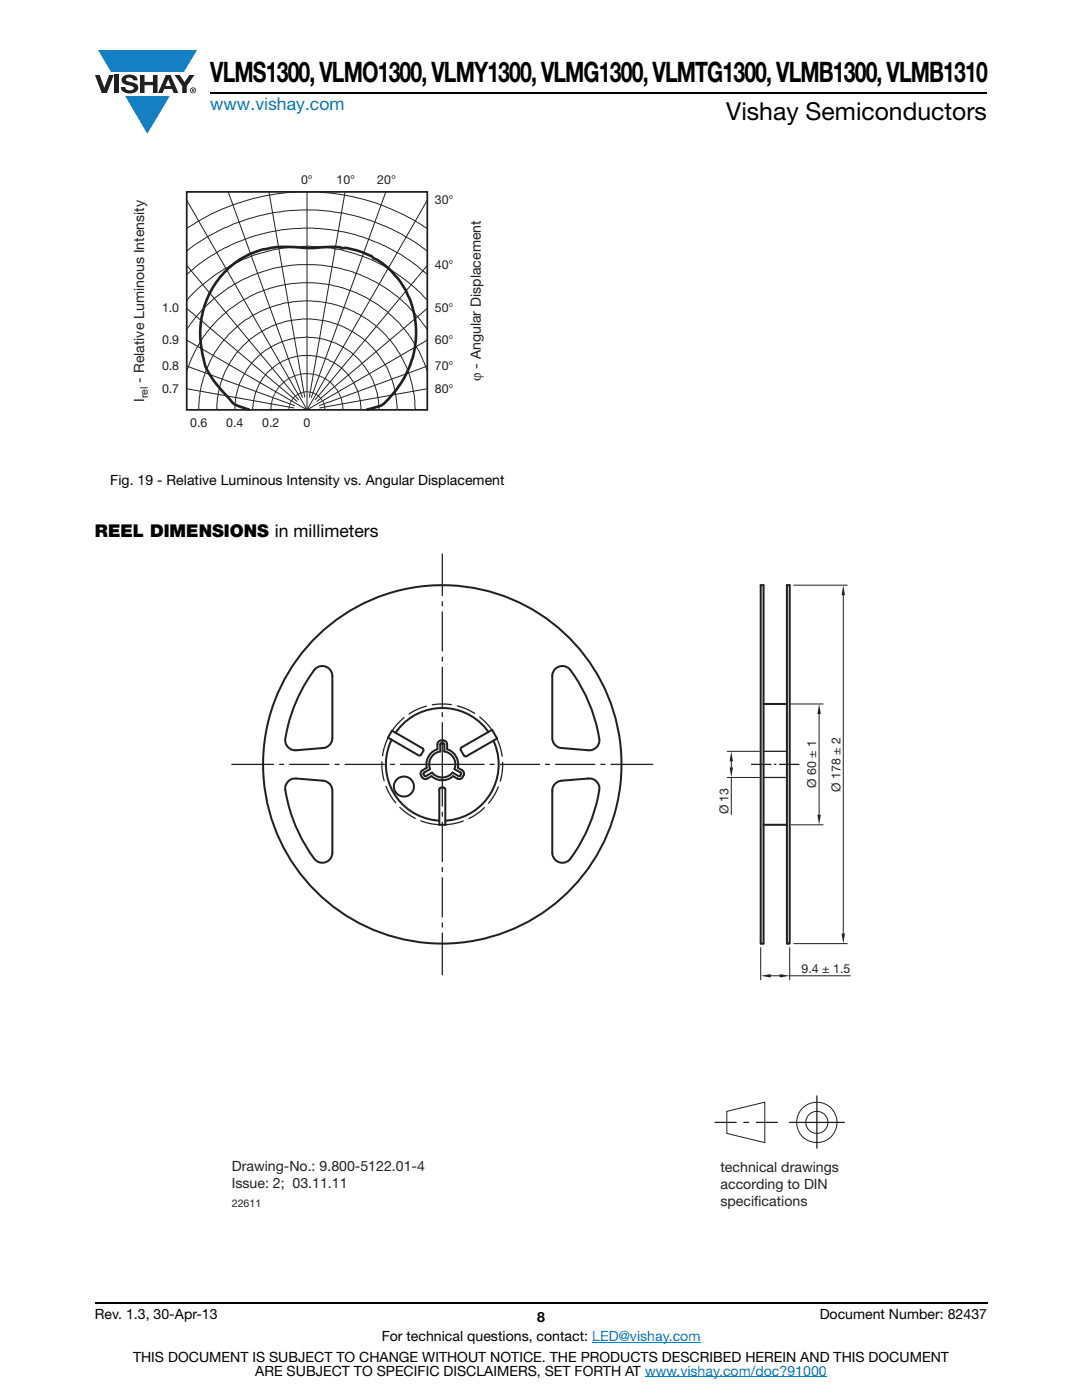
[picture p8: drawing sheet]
<svg xmlns="http://www.w3.org/2000/svg" width="216mm" height="279mm" viewBox="0 0 216 279" stroke-linecap="round" stroke-linejoin="round" font-family="sans-serif">
<g fill="#147fc3">
<path d="M19.6 10h19.7l-2.6 4.3h-1.1h-13.5z"/>
<path d="M25 19.2h8.9l-4.5 7.5z"/>
</g>
<g fill="#231f20">
<path d="M18.9 15h1l.9 2.5 1-2.5h.9l-1.4 3.6h-1z"/>
<path d="M22.9 15h.9v3.6h-.9z"/>
<path d="M24.6 15.3a2.1 2.1 0 0 1 2.8 .3l.1 .4h-.9a.79 .79 0 0 0-.7-.5 .79 .79 0 0 0-.8 .4l.3 .3 1 .2a1.08 1.08 0 0 1 1.2 1.1 1.08 1.08 0 0 1-1.1 1.1 1.73 1.73 0 0 1-2.4-1.2h.9a.96 .96 0 0 0 .8 .6 .96 .96 0 0 0 .9-.4 1.31 1.31 0 0 0-1.2-.6 1.03 1.03 0 0 1-1.1-.6 1.03 1.03 0 0 1 .2-1.1z"/>
<path d="M27.9 15h.9v1.3h1.7v-1.3h.9v3.6h-.9v-1.6h-1.7v1.6h-.9z"/>
<path d="M34.8 15h1.1l.9 1.4 1-1.4h1l-1.5 2.2v1.4h-.9v-1.4z"/>
<path d="M33.6 15.8l.5 1.4h-1.1zM33.1 15l-1.6 3.6h1l.3-.8h1.5l.3 .8h1l-1.6-3.6z"/>
<path d="M38.1 18a.46 .46 0 0 1 .9 0 .46 .46 0 0 1-.9 0zM37.9 18a.6 .6 0 0 0 1.2 0 .6 .6 0 0 0-1.2 0z"/>
<path d="M38.4 17.8h.2v.2h-.2zM38.3 17.7v.7h.1v-.3l.4 .3-.2-.3 .2-.2-.1-.2z"/>
</g>
<path d="M42 18.6h155M18.9 260h178.1" fill="none" stroke="#000" stroke-width=".36"/>
<path d="M118.2 267.9h21.5M128.7 274.8h36.3" fill="none" stroke="#007ec4" stroke-width=".2"/>
<path d="M26.4 34.7h70.2v51h-70.2z" fill="#fff"/>
<path d="M37.3 38.3h48v43.5h-48z" fill="none" stroke="#231f20" stroke-width=".35"/>
<g fill="none" stroke="#231f20" stroke-width=".2">
<path d="M37.3 40l24 41.8M45.5 38.3l14.9 41.1M53.7 38.3l7.1 41M61.3 38.3v43.5M68.9 38.3l-7.2 41M77 38.3l-14.9 41.1M85.3 40l-24 41.8M37.3 54.8a35.4 35.4 0 0 1 9.7-6.3 35.5 35.5 0 0 1 17.3-2.8 35.6 35.6 0 0 1 21 9.1M37.3 45.6a43.6 43.6 0 0 1 22.2-7.3h3.8a43.1 43.1 0 0 1 22 7.3M37.3 53l22.3 26.8M85.3 59.9a32.1 32.1 0 0 0-48 0M85.3 50.1a39.4 39.4 0 0 0-30.7-7.7 41.9 41.9 0 0 0-13.5 5.1l-2.4 1.5-1.4 1.1"/>
<path d="M85.3 53l-22.5 26.8M37.3 65.8a28.7 28.7 0 0 1 22.2-13h3.5a28.5 28.5 0 0 1 10.1 2.6l2.3 1.1a29.3 29.3 0 0 1 9.9 9.3M37.3 74.1l1.5-3.9 1.8-3.1a25.4 25.4 0 0 1 8.5-7.5l1.2-.7a27 27 0 0 1 9.8-2.5h2.6a27 27 0 0 1 10.1 2.8l2.6 1.6a24.8 24.8 0 0 1 6.5 6.5l1.9 3.1 1.5 3.7M37.3 67.9l24 13.9M37.3 73.1l21.6 7.9M37.3 77.6l21.4 3.8M37.3 61.6l22 18.5M85.3 67.9l-24 13.9M85.3 61.6l-22.1 18.5M85.3 73.1l-21.6 7.9M85.3 77.6l-21.6 3.8M39.7 81.8a22.4 22.4 0 0 1 1.2-7.1l1.1-2.8 .8-1.3a22.4 22.4 0 0 1 8-7.8 23.8 23.8 0 0 1 6.7-2.4 18.5 18.5 0 0 1 6.8-.1 20.7 20.7 0 0 1 9 3.4l1.5 1.2a23 23 0 0 1 4.1 4.4l1.3 2.1a19 19 0 0 1 2 5.1l.5 2.7 .2 2.6"/>
<path d="M43.3 81.8l.1-2.2 .7-3.4a18.2 18.2 0 0 1 16.2-12.5h1.9a18.3 18.3 0 0 1 10.9 4.4l1.1 1.1a17.8 17.8 0 0 1 5 12.6M50.4 81.8a11 11 0 0 1 9.8-10.8h2l1.2 .2a10.7 10.7 0 0 1 8.6 10.6M54 81.8h.1M64.9 81.8l-.2-1-.3-.7-.4-.5a1.57 1.57 0 0 0-1-.9 3.6 3.6 0 0 0-5 1.7l-.3 1.4M68.4 81.8v-.8a7.9 7.9 0 0 0-1.9-4.1l-.6-.6a7.8 7.8 0 0 0-4.2-1.7h-1.1a8.5 8.5 0 0 0-3.9 1.6l-.6 .6a8.5 8.5 0 0 0-2 3.8l-.1 1.2M75.6 81.8a14.6 14.6 0 0 0-11.1-14.2 14.5 14.5 0 0 0-17.6 13v1.2"/>
</g>
<path d="M49.8 81.8l-1.5-.5a4.4 4.4 0 0 1-2.9-2.2l-.8-.7a14.9 14.9 0 0 1-4.6-10.6 17 17 0 0 1 15.4-18.5h1.8a46.4 46.4 0 0 0 9.4 0h1.2l.5 .2a13.4 13.4 0 0 1 5.9 1.6l.4 .5a16 16 0 0 1 8.2 11.9 18.8 18.8 0 0 1-6.8 17.5l-2.9 .8" fill="none" stroke="#231f20" stroke-width=".53"/>
<path d="M46.1 110.4h123.7v130.9h-123.7z" fill="#fff"/>
<g fill="none" stroke="#231f20" stroke-width=".4">
<path d="M151.8 116.8h.6v71.5h-.6zM157 116.8h.6v71.5h-.6zM88.3 148.5h.1M152.4 140.5h4.6M152.4 164.6h4.6"/>
<circle cx="88.2" cy="152.5" r="35.8"/>
</g>
<path d="M149.9 152.6h3.9M152.4 155.2h4.6M152.4 149.9h4.6M154.5 152.6h.3M155.5 152.6h3.9" fill="none" stroke="#231f20" stroke-width=".25"/>
<path d="M151.8 189.1v6.4M153.8 194.7h1.8M157.6 189.1v6.4M157.6 194.7h12.1" fill="none" stroke="#231f20" stroke-width=".2"/>
<g fill="#231f20">
<path d="M151.8 194.7l2-.3v.7z"/>
<path d="M155.6 194.4l2 .3-2 .4z"/>
</g>
<path d="M145.1 149.9h6.4M145.1 155.2h6.4M145.9 152v1.2M145.9 155.2v7.4" fill="none" stroke="#231f20" stroke-width=".2"/>
<g fill="#231f20">
<path d="M145.9 149.9l.4 2.1h-.7z"/>
<path d="M145.6 153.2h.7l-.4 2z"/>
</g>
<path d="M157.8 140.5h6.4M163.4 142.5v20.1M157.8 164.6h6.4" fill="none" stroke="#231f20" stroke-width=".2"/>
<g fill="#231f20">
<path d="M163.4 140.5l.4 2h-.7z"/>
<path d="M163.1 162.6h.7l-.4 2z"/>
</g>
<path d="M158.4 116.8h10.7M168.3 118.8v67.5M158.4 188.3h10.7" fill="none" stroke="#231f20" stroke-width=".2"/>
<g fill="#231f20">
<path d="M167.9 186.3h.7l-.3 2z"/>
<path d="M168.3 116.8l.3 2h-.7z"/>
</g>
<g fill="none" stroke="#231f20" stroke-width=".4">
<path d="M62.9 133.5a2.01 2.01 0 0 1 2.2-.4 2.01 2.01 0 0 1 1.2 1.8v12.4a2 2 0 0 1-1.8 2l-5.4 .4a2.01 2.01 0 0 1-2.2-2.3 31.3 31.3 0 0 1 6-13.9zM110.8 133.5a2.01 2.01 0 0 1 3 .2 31.3 31.3 0 0 1 5.8 14.1 2.01 2.01 0 0 1-2.2 1.9l-5.4-.4a2 2 0 0 1-1.8-2v-12.4l.2-.9zM57.4 156a1.91 1.91 0 0 1 1.7-.6l5.4 .4a2.02 2.02 0 0 1 1.8 2v12.4a2.01 2.01 0 0 1-1.4 1.9 2.01 2.01 0 0 1-2.2-.7 31.2 31.2 0 0 1-5.8-14.1l.1-.4zM78.1 147.6a11.3 11.3 0 0 0 9.6 16.2M78.2 145.8l6.1 3.5 .2 .4-.5 1h-.5l-6.1-3.5zM87.8 157.3l.8-.1 .3 .4v7h-1.2v-7zM87.9 148.4h.7l.1 1.6a2.61 2.61 0 0 1 2 3.5l1.3 .8-.2 .5-.3 .1-1.2-.7a2.6 2.6 0 0 1-4.1 0l-1.2 .7-.3-.1-.2-.5 1.3-.8a2.61 2.61 0 0 1 2.1-3.5zM92 149.3l6.2-3.6 1 1.7-6.2 3.6-.4-.2-.7-1.1zM92.5 154.7v-.7l-1.1-.8a3.2 3.2 0 0 0-2.2-3.7v-1a.99 .99 0 0 0-.9-.8 .99 .99 0 0 0-1 .8v1a3.2 3.2 0 0 0-2.1 3.7l-.9 .5a.98 .98 0 0 0-.2 1.2 .98 .98 0 0 0 1.2 .5l.8-.5a3.2 3.2 0 0 0 4.3 0l1 .6h.4l.3-.2 .4-.6M97.5 146.1a11.3 11.3 0 0 0-18.6 .1M98.5 147.8a11.3 11.3 0 0 1-9.6 16M110.9 156.3l1.1-.5 5.4-.4a2 2 0 0 1 2.2 2.3 31.2 31.2 0 0 1-6 13.9 2.01 2.01 0 0 1-2.2 .4 2.01 2.01 0 0 1-1.2-1.8v-12.4a1.99 1.99 0 0 1 .7-1.5z"/>
<circle cx="80.6" cy="157" r="2.01"/>
</g>
<g fill="none" stroke="#231f20" stroke-width=".25">
<path d="M88.3 110.5v8.4M88.3 120.1v.8M88.3 122.1v7.8M88.3 131.2v.7M88.3 133.2v7.8M46.3 152.6h8.3M55.8 152.6h.8M57.8 152.6h7.8M66.9 152.6h.8M68.9 152.6h7.8M76.2 152v1.6l.5 2.2M77 156.9l.7 1.4 1.3 1.9"/>
<path d="M77.4 147.2l-.8 2.3-.3 1.3M77.9 152.6h.8M79.9 152.6h16.7M80.6 143.2l-1.3 1.3-1.1 1.3M85.1 140.9l-1.8 .7-1.7 .9M88.3 142.2v.8M88.3 144.2v16.7M90.1 140.6l-1.9-.1-2 .2M91.2 140.9l1.8 .6 1.7 .9M95.7 143.1l1.4 1.3 1.1 1.3M97.8 152.6h.8M99.2 147.4l.5 1.5 .5 2"/>
<path d="M99.4 157l-.6 1.4-1.3 1.9M99.8 152.6h7.8M100.3 152.1l-.1 1.7-.4 2.1M108.8 152.6h.9M110.9 152.6h7.8M119.9 152.6h.8M121.9 152.6h8.4M79.8 161.1l1 .9 2.1 1.3M84 163.8l2 .6 1.7 .2M88.3 162.1v.8M88.3 164.1v7.8M88.3 173.1v.9"/>
<path d="M88.3 175.2v7.8M92.4 163.8l-1.9 .6-1.6 .2M96.7 161.2l-1.1 .9-2 1.3M88.3 184.2v.8M88.3 186.2v8.3M163 218.7v10.4M142.7 224h4.2M148.4 224h1M150.9 224h4.2M157.5 224h11"/>
</g>
<g fill="none" stroke="#231f20" stroke-width=".2">
<path d="M145 221.8l7.6-1.8v8l-7.6-1.8z"/>
<circle cx="163" cy="224" r="4"/>
<circle cx="163" cy="224" r="2.21"/>
</g>
<text font-size="5.6" x="42" y="16.4">VLMS1300, VLMO1300, VLMY1300, VLMG1300, VLMTG1300,VLMB1300, VLMB1310</text>
<text font-size="4.9" x="144.9" y="24">Vishay Semiconductors</text>
<text font-size="3.5" fill="#007ec4" x="42" y="21.9">www.vishay.com</text>
<text font-size="3.5" x="18.9" y="107.2">REEL DIMENSIONS in millimeters</text>
<g font-size="2.8" fill="#201d1e">
<text x="28.8" y="76.4" transform="rotate(-90 28.8 76.4)">- Relative Luminous Intensity</text>
<text x="96" y="76.1" transform="rotate(-90 96 76.1)">ϕ - Angular Displacement</text>
<text x="28.8" y="80.2" transform="rotate(-90 28.8 80.2)">I</text>
</g>
<g font-size="2.8">
<text x="22" y="96.8">Fig. 19 - Relative Luminous Intensity vs. Angular Displacement</text>
<text x="18.9" y="263.3">Rev. 1.3, 30-Apr-13</text>
<text x="107.2" y="263.8">8</text>
<text x="163.6" y="263.3">Document Number: 82437</text>
<text x="76.2" y="267.7">For technical questions, contact: LED@vishay.com</text>
<text x="26.5" y="271.7">THIS DOCUMENT IS SUBJECT TO CHANGE WITHOUT NOTICE. THE PRODUCTS DESCRIBED HEREIN AND THIS DOCUMENT</text>
<text x="50.9" y="274.6">ARE SUBJECT TO SPECIFIC DISCLAIMERS, SET FORTH AT www.vishay.com/doc?91000</text>
</g>
<g font-size="2.8" fill="#231f20">
<text x="46.3" y="233.7">Drawing-No.: 9.800-5122.01-4</text>
<text x="143.8" y="233.9">technical drawings</text>
<text x="46.3" y="237.1">Issue: 2; 03.11.11</text>
<text x="143.8" y="237.3">according to DIN</text>
<text x="143.8" y="240.7">specif</text>
<text x="150.5" y="240.7">ications</text>
</g>
<g font-size="2.5" fill="#201d1e">
<text x="60.1" y="36.7">0°</text>
<text x="67.1" y="36.7">10°</text>
<text x="75.3" y="36.7">20°</text>
<text x="86.8" y="40.7">30°</text>
<text x="86.8" y="53.8">40°</text>
<text x="32.3" y="62.3">1.0</text>
<text x="86.8" y="62.3">50°</text>
<text x="32.3" y="68.7">0.9</text>
<text x="86.8" y="68.7">60°</text>
<text x="32.3" y="73.9">0.8</text>
<text x="86.8" y="73.9">70°</text>
<text x="32.3" y="78.4">0.7</text>
<text x="86.8" y="78.3">80°</text>
<text x="37.9" y="85.2">0.6</text>
<text x="45.1" y="85.2">0.4</text>
<text x="52.3" y="85.2">0.2</text>
<text x="60.6" y="85.2">0</text>
</g>
<g font-size="2.5" fill="#231f20">
<text x="162.9" y="157.3" transform="rotate(-90 162.9 157.3)">Ø 60 ± 1</text>
<text x="167.7" y="158" transform="rotate(-90 167.7 158)">Ø 178 ± 2</text>
<text x="145.4" y="162.5" transform="rotate(-90 145.4 162.5)">Ø 13</text>
<text x="160" y="194.2">9.4 ± 1.5</text>
</g>
<text font-size="2.1" fill="#201d1e" x="29.5" y="79.4" transform="rotate(-90 29.5 79.4)">rel</text>
<text font-size="2.1" fill="#231f20" x="46.3" y="240.8">22611</text>
</svg>
